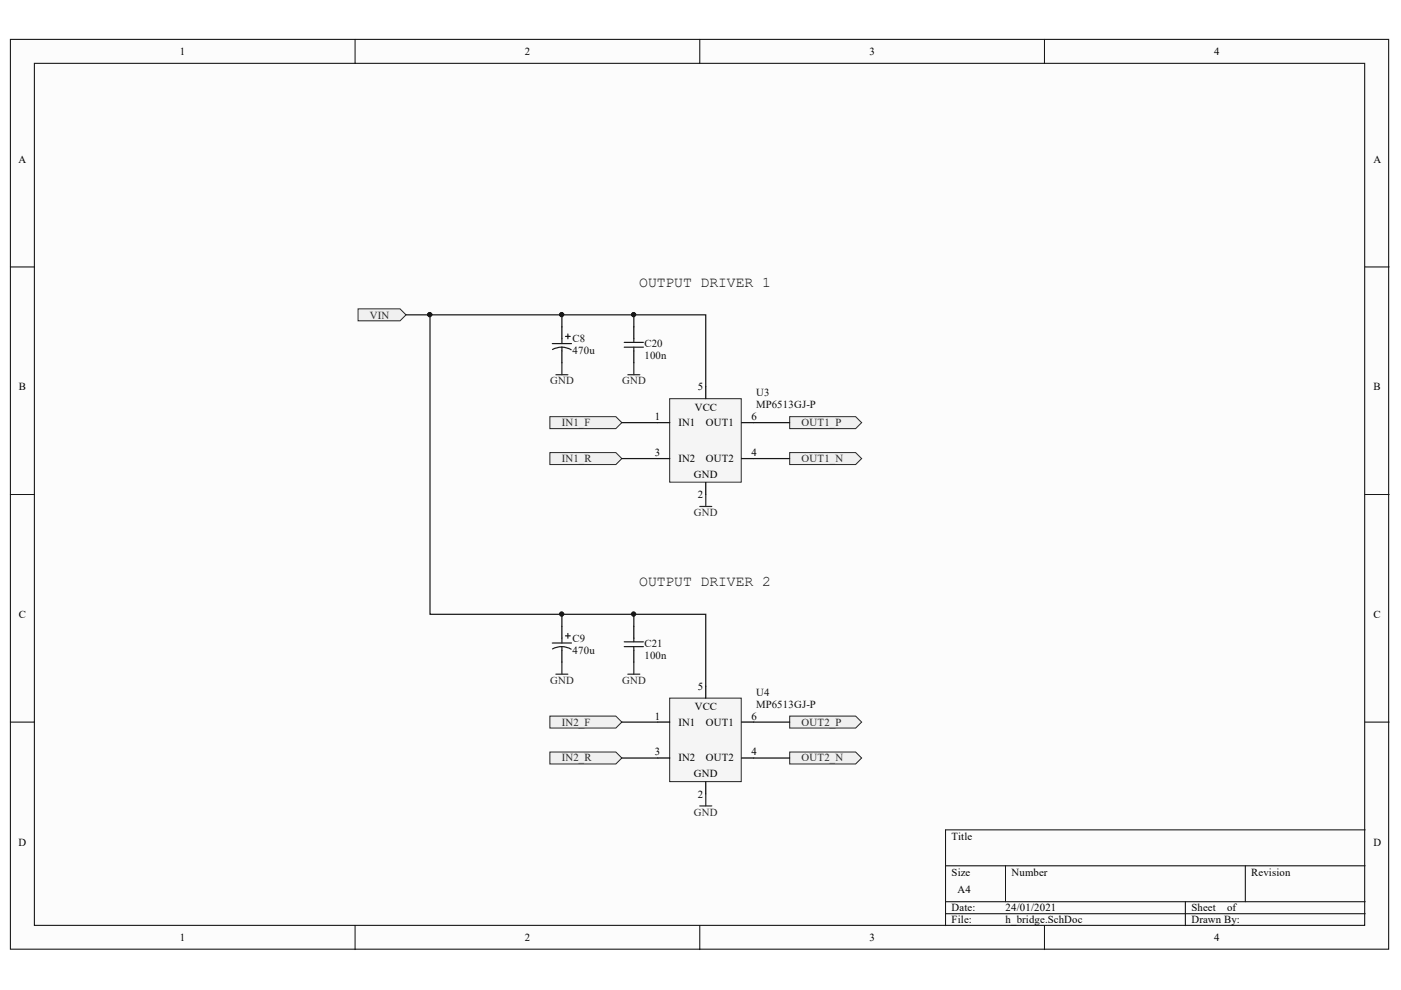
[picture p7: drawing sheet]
<svg xmlns="http://www.w3.org/2000/svg" width="297mm" height="210mm" viewBox="0 0 297 210" stroke-linecap="round" stroke-linejoin="round" font-family="sans-serif">
<g fill="#fcfcfc" stroke="#000" stroke-width=".21">
<path d="M2.2 8.3h292.2v192.9h-292.2z"/>
<path d="M7.3 13.4h282v182.8h-282z"/>
</g>
<g fill="none" stroke="#000" stroke-width=".21">
<path d="M75.3 8.3v5.1M148.4 8.3v5.1M221.4 8.3v5.1M2.2 56.6h5.1M289.4 56.6h5.1M2.2 104.8h5.1M289.4 104.8h5.1M2.2 153.1h5.1M289.4 153.1h5.1M289.4 176h-88.9v20.3M75.3 196.3v5M148.4 196.3v5"/>
<path d="M200.5 183.6h88.9M200.5 191.2h88.9M200.5 193.7h88.9M213.2 183.6v7.6M221.4 196.3v5M251.3 191.2v5.1M264 183.6v7.6"/>
</g>
<path d="M75.9 65.5h8.9l1.3 1.3-1.3 1.2h-8.9z" fill-rule="evenodd" fill="#f0f0f0" stroke="#262626" stroke-width=".21"/>
<path d="M117.9 142.9h2.5M119.1 140.4v2.5" fill="none" stroke="#262626" stroke-width=".25"/>
<path d="M167.4 88.3h14l1.3 1.3-1.3 1.3h-14z" fill-rule="evenodd" fill="#f0f0f0" stroke="#262626" stroke-width=".21"/>
<path d="M159.8 89.6h7.6" fill="none" stroke="#0e0e0e" stroke-width=".25"/>
<path d="M167.4 96h14l1.3 1.2-1.3 1.3h-14z" fill-rule="evenodd" fill="#f0f0f0" stroke="#262626" stroke-width=".21"/>
<path d="M159.8 97.2h7.6" fill="none" stroke="#0e0e0e" stroke-width=".25"/>
<g fill="#f0f0f0" stroke="#262626" stroke-width=".21">
<path d="M167.4 151.8h14l1.3 1.3-1.3 1.3h-14z" fill-rule="evenodd"/>
<path d="M167.4 159.4h14l1.3 1.3-1.3 1.3h-14z" fill-rule="evenodd"/>
</g>
<path d="M86.1 66.8h63.5v15.2M159.8 153.1h7.6M159.8 160.7h7.6" fill="none" stroke="#0e0e0e" stroke-width=".25"/>
<path d="M117.9 79.5h2.5M119.1 76.9v2.6M148.4 107.4h2.5M149.6 104.8v2.6M148.4 170.9h2.5M149.6 168.3v2.6" fill="none" stroke="#262626" stroke-width=".25"/>
<path d="M116.6 88.3h14l1.2 1.3-1.2 1.3h-14z" fill-rule="evenodd" fill="#f0f0f0" stroke="#262626" stroke-width=".21"/>
<path d="M131.8 89.6h7.7" fill="none" stroke="#0e0e0e" stroke-width=".25"/>
<path d="M116.6 96h14l1.2 1.2-1.2 1.3h-14z" fill-rule="evenodd" fill="#f0f0f0" stroke="#262626" stroke-width=".21"/>
<path d="M131.8 97.2h7.7" fill="none" stroke="#0e0e0e" stroke-width=".25"/>
<path d="M116.6 151.8h14l1.2 1.3-1.2 1.3h-14z" fill-rule="evenodd" fill="#f0f0f0" stroke="#262626" stroke-width=".21"/>
<path d="M131.8 153.1h7.7" fill="none" stroke="#0e0e0e" stroke-width=".25"/>
<path d="M116.6 159.4h14l1.2 1.3-1.2 1.3h-14z" fill-rule="evenodd" fill="#f0f0f0" stroke="#262626" stroke-width=".21"/>
<path d="M91.2 66.8v63.4h58.4v15.3M119.1 66.8v2.5M134.4 66.8v2.5M119.1 130.2v2.6M134.4 130.2v2.6M131.8 160.7h7.7" fill="none" stroke="#0e0e0e" stroke-width=".25"/>
<g fill="#0e0e0e" stroke="#0e0e0e" stroke-width=".21">
<circle cx="119.1" cy="66.7" r=".46"/>
<circle cx="134.3" cy="66.7" r=".46"/>
<circle cx="134.3" cy="130.2" r=".46"/>
<circle cx="119.1" cy="130.2" r=".46"/>
<circle cx="91.1" cy="66.7" r=".46"/>
</g>
<path d="M133.1 79.5h2.6M134.4 76.9v2.6M133.1 142.9h2.6M134.4 140.4v2.5" fill="none" stroke="#262626" stroke-width=".25"/>
<path d="M119.1 69.3v2.5M119.1 74.4v2.5M134.4 69.3v2.5M134.4 74.4v2.5M119.1 132.8v2.5M119.1 137.9v2.5M134.4 132.8v2.5M134.4 137.9v2.5" fill="none" stroke="#000" stroke-width=".25"/>
<g fill="none" stroke="#1c1c1c" stroke-width=".25">
<path d="M117.1 72.8h4.1M119.1 73.6l.8 .1 1.2 .5M119.1 73.6l-.8 .1-1.2 .4M119.1 71.8v1M119.1 73.6v.8M119.9 71.3h1M120.4 70.8v1M132.3 72.6h4.1M132.3 73.6h4.1M134.4 71.8v.8M134.4 73.6v.8M117.1 136.3h4.1"/>
<path d="M119.1 137.1l1.2 .2 .8 .3M119.1 137.1l-.8 .1-1.2 .4M119.1 135.3v1M119.1 137.1v.8M119.9 134.8h1M120.4 134.3v1M132.3 136.1h4.1M132.3 137.1h4.1M134.4 135.3v.8M134.4 137.1v.8"/>
</g>
<path d="M142 84.5h15.2v17.7h-15.2z" fill="#f5f5f5" stroke="#262626" stroke-width=".21"/>
<path d="M139.5 89.6h2.5M139.5 97.2h2.5M149.6 82v2.5M157.3 89.6h2.5M157.3 97.2h2.5M149.6 102.3v2.5" fill="none" stroke="#000" stroke-width=".25"/>
<path d="M142 148h15.2v17.7h-15.2z" fill="#f5f5f5" stroke="#262626" stroke-width=".21"/>
<path d="M139.5 153.1h2.5M149.6 145.5v2.5M157.3 153.1h2.5M139.5 160.7h2.5M149.6 165.8v2.5M157.3 160.7h2.5" fill="none" stroke="#000" stroke-width=".25"/>
<g font-size="3.1" fill="#0e0e0e">
<text x="135.5" y="60.8">OUTPUT DRIVER 1</text>
<text x="135.5" y="124.3">OUTPUT DRIVER 2</text>
</g>
<g font-size="2.3">
<text x="38.2" y="11.7">1</text>
<text x="111.2" y="11.7">2</text>
<text x="184.3" y="11.7">3</text>
<text x="257.4" y="11.7">4</text>
<text x="3.9" y="34.5">A</text>
<text x="291.2" y="34.5">A</text>
<text x="4" y="82.8">B</text>
<text x="148" y="82.8">5</text>
<text x="291.2" y="82.8">B</text>
<text x="138.8" y="89.1">1</text>
<text x="147.3" y="87.1">VCC</text>
<text x="159.3" y="89.1">6</text>
<text x="143.8" y="90.4">IN1</text>
<text x="149.7" y="90.4">OUT1</text>
<text x="138.8" y="96.7">3</text>
<text x="143.8" y="98">IN2</text>
<text x="147.1" y="101.3">GND</text>
<text x="149.7" y="98">OUT2</text>
<text x="159.3" y="96.7">4</text>
<text x="148" y="105.7">2</text>
<text x="4" y="131">C</text>
<text x="291.2" y="131">C</text>
<text x="148" y="146.2">5</text>
<text x="138.8" y="152.6">1</text>
<text x="143.8" y="153.8">IN1</text>
<text x="147.3" y="150.5">VCC</text>
<text x="149.7" y="153.8">OUT1</text>
<text x="159.3" y="152.6">6</text>
<text x="138.8" y="160.2">3</text>
<text x="143.8" y="161.5">IN2</text>
<text x="149.7" y="161.5">OUT2</text>
<text x="159.3" y="160.2">4</text>
<text x="147.1" y="164.8">GND</text>
<text x="148" y="169.1">2</text>
<text x="3.9" y="179.3">D</text>
<text x="201.8" y="178">Title</text>
<text x="291.2" y="179.3">D</text>
<text x="201.8" y="185.6">Size</text>
<text x="214.5" y="185.6">Number</text>
<text x="265.3" y="185.6">Revision</text>
<text x="203" y="189.4">A4</text>
<text x="201.8" y="193.2">Date:</text>
<text x="201.8" y="195.8">File:</text>
<text x="213.2" y="193.2">24/01/2021</text>
<text x="213.2" y="195.8">h_bridge.SchDoc</text>
<text x="252.6" y="193.2">Sheet</text>
<text x="252.6" y="195.8">Drawn By:</text>
<text x="260.2" y="193.2">of</text>
<text x="38.2" y="199.6">1</text>
<text x="111.2" y="199.6">2</text>
<text x="184.3" y="199.6">3</text>
<text x="257.4" y="199.6">4</text>
</g>
<g font-size="2.3" fill="#262626">
<text x="78.4" y="67.5">VIN</text>
<text x="116.7" y="81.5">GND</text>
<text x="131.9" y="81.5">GND</text>
<text x="119.1" y="90.4">IN1_F</text>
<text x="170" y="90.4">OUT1_P</text>
<text x="119.1" y="98">IN1_R</text>
<text x="170" y="98">OUT1_N</text>
<text x="147.1" y="109.5">GND</text>
<text x="116.7" y="145">GND</text>
<text x="131.9" y="145">GND</text>
<text x="119.1" y="153.8">IN2_F</text>
<text x="170" y="153.8">OUT2_P</text>
<text x="119.1" y="161.5">IN2_R</text>
<text x="170" y="161.5">OUT2_N</text>
<text x="147.1" y="172.9">GND</text>
</g>
<g font-size="2.3" fill="#0e0e0e">
<text x="121.4" y="72.6">C8</text>
<text x="121.4" y="75.1">470u</text>
<text x="136.6" y="73.6">C20</text>
<text x="136.6" y="76.2">100n</text>
<text x="160.3" y="84">U3</text>
<text x="160.3" y="86.6">MP6513GJ-P</text>
<text x="121.4" y="136.1">C9</text>
<text x="136.6" y="137.1">C21</text>
<text x="121.4" y="138.6">470u</text>
<text x="136.6" y="139.6">100n</text>
<text x="160.3" y="147.5">U4</text>
<text x="160.3" y="150">MP6513GJ-P</text>
</g>
</svg>
